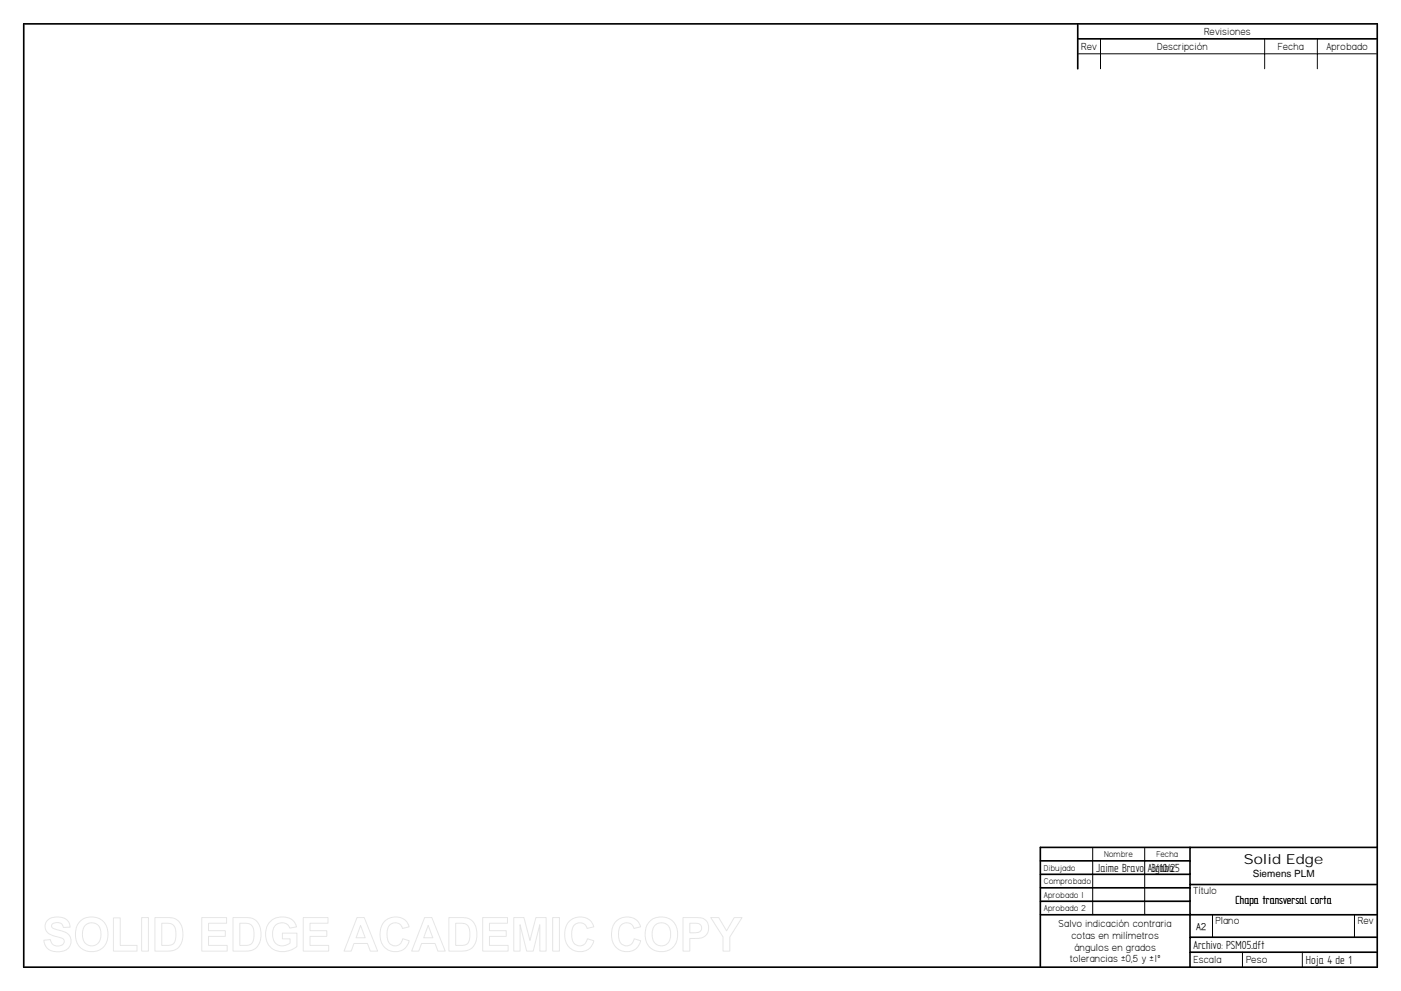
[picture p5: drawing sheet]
<svg xmlns="http://www.w3.org/2000/svg" width="594mm" height="420mm" viewBox="0 0 594 420" stroke-linecap="round" stroke-linejoin="round" font-family="sans-serif">
<g fill="none" stroke="#000" stroke-width=".7">
<path d="M10.1 10.1h573.9v400h-573.9zM457 10.1v19.1M457 16.5h127M504.6 359.3v50.8M584 359.3h-142.9v50.8M441.1 365h63.5M441.1 370.7h63.5M441.1 376.4h63.5M504.6 375h79.4M441.1 382.1h63.5M441.1 387.8h142.9M504.6 397.4h79.4"/>
<path d="M504.6 403.7h79.4"/>
</g>
<path d="M466.7 16.5v12.7M536.3 16.5v12.7M558.6 16.5v12.7M457 22.8h127M463.4 359.3v28.5M485.4 359.3v28.5M514.2 388v9.4M574.4 388v9.4M526.9 403.7v6.4M552.3 403.7v6.4" fill="none" stroke="#000" stroke-width=".42"/>
<g fill="none" stroke="#e6e6e6" stroke-width=".42">
<path d="M20.3 390a6.8 6.8 0 0 1 8.8 .8l.6 2.3-2.8 .1a2.79 2.79 0 0 0-2.2-2 2.79 2.79 0 0 0-2.8 1.1 2.03 2.03 0 0 0 2.4 1.9l1.3 .3a4.5 4.5 0 0 1 4.1 6.5 6.7 6.7 0 0 1-9.4 1.3l-1.3-1.8-.4-1.9 2.8-.2a3 3 0 0 0 2.6 2.7 3 3 0 0 0 3.3-2 2.31 2.31 0 0 0-2.4-1.8l-.6-.1a5.1 5.1 0 0 1-5.2-4.5l.4-1.6zM34 390.6a7.1 7.1 0 0 1 8.5-.9 7.1 7.1 0 0 1 3.2 8.1 7 7 0 0 1-8.4 5.5 7 7 0 0 1-5.2-8.5 6.6 6.6 0 0 1 1.9-4.2zM36 392.5a4 4 0 0 1 4.8-.8 4 4 0 0 1 2 4.4 4 4 0 0 1-2.2 4.5 4 4 0 0 1-4.9-1.3 6.9 6.9 0 0 1 .3-6.8zM48.1 389.1h2.9v11.7h7.1v2.4h-10zM60.1 389h2.8v14.2h-2.8zM65.7 389h5.2a5.9 5.9 0 0 1 6.7 6.6 6.2 6.2 0 0 1-6.5 7.6h-5.4zM68.6 391.4h1.9a3.5 3.5 0 0 1 4.1 4.1v1.3a3.3 3.3 0 0 1-3.9 4h-2.1zM85.5 389h10.6v2.4h-7.7v3.2h7.1v2.4h-7.1v3.8h7.9v2.4h-10.8zM98.8 389h5.2a5.9 5.9 0 0 1 6.7 6.6 6.2 6.2 0 0 1-6.5 7.6h-5.4zM101.7 391.4h1.9a3.5 3.5 0 0 1 4.1 4.1v1.3a3.3 3.3 0 0 1-3.9 4h-2.1zM114.7 390.6a7.6 7.6 0 0 1 10 .1l1 2.3-2.8 .5a3.9 3.9 0 0 0-4.8-2 3.9 3.9 0 0 0-2.5 4.5 4.4 4.4 0 0 0 2.3 4.6 4.4 4.4 0 0 0 5.1-.8v-1.8h-3.3v-2.4h6.2v5.7a8.4 8.4 0 0 1-12.2-.9 8.5 8.5 0 0 1 1-9.8zM128.6 389h10.5v2.4h-7.6v3.2h7.1v2.4h-7.1v3.8h7.9v2.4h-10.8z"/>
<path d="M151.4 389h3l5.7 14.2h-3.1l-1.2-3.2h-5.7l-1.2 3.2h-3zM152.9 392.3l2 5.3h-3.9zM163 390.7a6.2 6.2 0 0 1 10.5 2.3l-2.8 .6a3.4 3.4 0 0 0-4.1-2.3 3.4 3.4 0 0 0-2.5 3.9 5.1 5.1 0 0 0 2.1 5.5 3.2 3.2 0 0 0 4.6-2.7l2.7 .9a6.3 6.3 0 0 1-7.4 4.4 6.3 6.3 0 0 1-4.9-7 7.8 7.8 0 0 1 1.8-5.6zM180.1 389h3l5.7 14.2h-3.1l-1.2-3.2h-5.7l-1.2 3.2h-3zM181.6 392.3l1.9 5.3h-3.8zM190.3 389h5.3a5.9 5.9 0 0 1 6.6 6.6 6.2 6.2 0 0 1-6.5 7.6h-5.4zM193.2 391.4h1.9a3.5 3.5 0 0 1 4.1 4.1v1.3a3.3 3.3 0 0 1-3.9 4h-2.1zM204.7 389h10.5v2.4h-7.6v3.2h7.1v2.4h-7.1v3.8h7.9v2.4h-10.8zM217.9 389h4.3l2.5 9.7 2.5-9.7h4.4v14.2h-2.7v-11.2l-2.8 11.2h-2.8l-2.8-11.2v11.2h-2.6zM234.4 389h2.8v14.2h-2.8zM241.3 390.7a6.2 6.2 0 0 1 10.5 2.3l-2.8 .6a3.4 3.4 0 0 0-4.1-2.3 3.4 3.4 0 0 0-2.5 3.9 5.1 5.1 0 0 0 2.1 5.5 3.2 3.2 0 0 0 4.6-2.7l2.7 .9a6.3 6.3 0 0 1-7.4 4.4 6.3 6.3 0 0 1-4.9-7 7.8 7.8 0 0 1 1.8-5.6zM261.1 390.7a6.2 6.2 0 0 1 10.5 2.3l-2.8 .6a3.4 3.4 0 0 0-4-2.3 3.4 3.4 0 0 0-2.5 3.9 5.1 5.1 0 0 0 2 5.5 3.2 3.2 0 0 0 4.6-2.7l2.8 .9a6.3 6.3 0 0 1-7.4 4.4 6.3 6.3 0 0 1-5-7 7.8 7.8 0 0 1 1.8-5.6z"/>
<path d="M275.5 390.6a7.1 7.1 0 0 1 8.6-.9 7.1 7.1 0 0 1 3.1 8.1 7 7 0 0 1-8.3 5.5 7 7 0 0 1-5.3-8.5 6.6 6.6 0 0 1 1.9-4.2zM277.6 392.5a4 4 0 0 1 4.8-.8 4 4 0 0 1 2 4.4 4 4 0 0 1-2.2 4.5 4 4 0 0 1-4.9-1.3 6.9 6.9 0 0 1 .3-6.8zM289.6 389h5.4a4.5 4.5 0 0 1 5.5 4.5 4.5 4.5 0 0 1-5.5 4.4h-2.5v5.3h-2.9zM292.5 391.4h1.9a2.17 2.17 0 0 1 2.6 .7 2.17 2.17 0 0 1 0 2.7 3.6 3.6 0 0 1-3 .7h-1.5zM301.4 389h3.4l3.3 5.7 3.3-5.7h3.3l-5.2 8.3v5.9h-2.9v-5.9z"/>
</g>
<text font-size="5.8" x="527.4" y="366.4">Solid Edge</text>
<g font-size="5.6">
<text x="464.9" y="369.6">Jaime Bravo Algaba</text>
<text x="488.4" y="369.5">3/10/25</text>
<text x="523.9" y="383.2">Chapa transversal corta</text>
<text x="506.2" y="402.3">Archivo: PSM05.dft</text>
<text x="553.8" y="408.6">Hoja 4 de 1</text>
</g>
<g font-size="4.9">
<text x="510.6" y="14.8">Revisiones</text>
<text x="458.5" y="21.2">Rev</text>
<text x="490.6" y="21.2">Descripción</text>
<text x="541.9" y="21.2">Fecha</text>
<text x="562.5" y="21.2">Aprobado</text>
<text x="505.9" y="379.1">Título</text>
<text x="448.9" y="392.9">Salvo indicación contraria</text>
<text x="515.4" y="391.9">Plano</text>
<text x="575.8" y="391.9">Rev</text>
<text x="454.3" y="398">cotas en milímetros</text>
<text x="455.6" y="403">ángulos en grados</text>
<text x="453.6" y="408">tolerancias ±0,5 y ±1º</text>
<text x="506.2" y="408.4">Escala</text>
<text x="528.4" y="408.4">Peso</text>
</g>
<text font-size="4.7" x="507.2" y="394.1">A2</text>
<text font-size="4.2" x="531.2" y="372">Siemens PLM</text>
<g font-size="4.1">
<text x="468.2" y="363.4">Nombre</text>
<text x="490.3" y="363.4">Fecha</text>
<text x="442.7" y="369.1">Dibujado</text>
<text x="442.7" y="374.8">Comprobado</text>
<text x="442.7" y="380.5">Aprobado 1</text>
<text x="442.7" y="386.2">Aprobado 2</text>
</g>
</svg>
